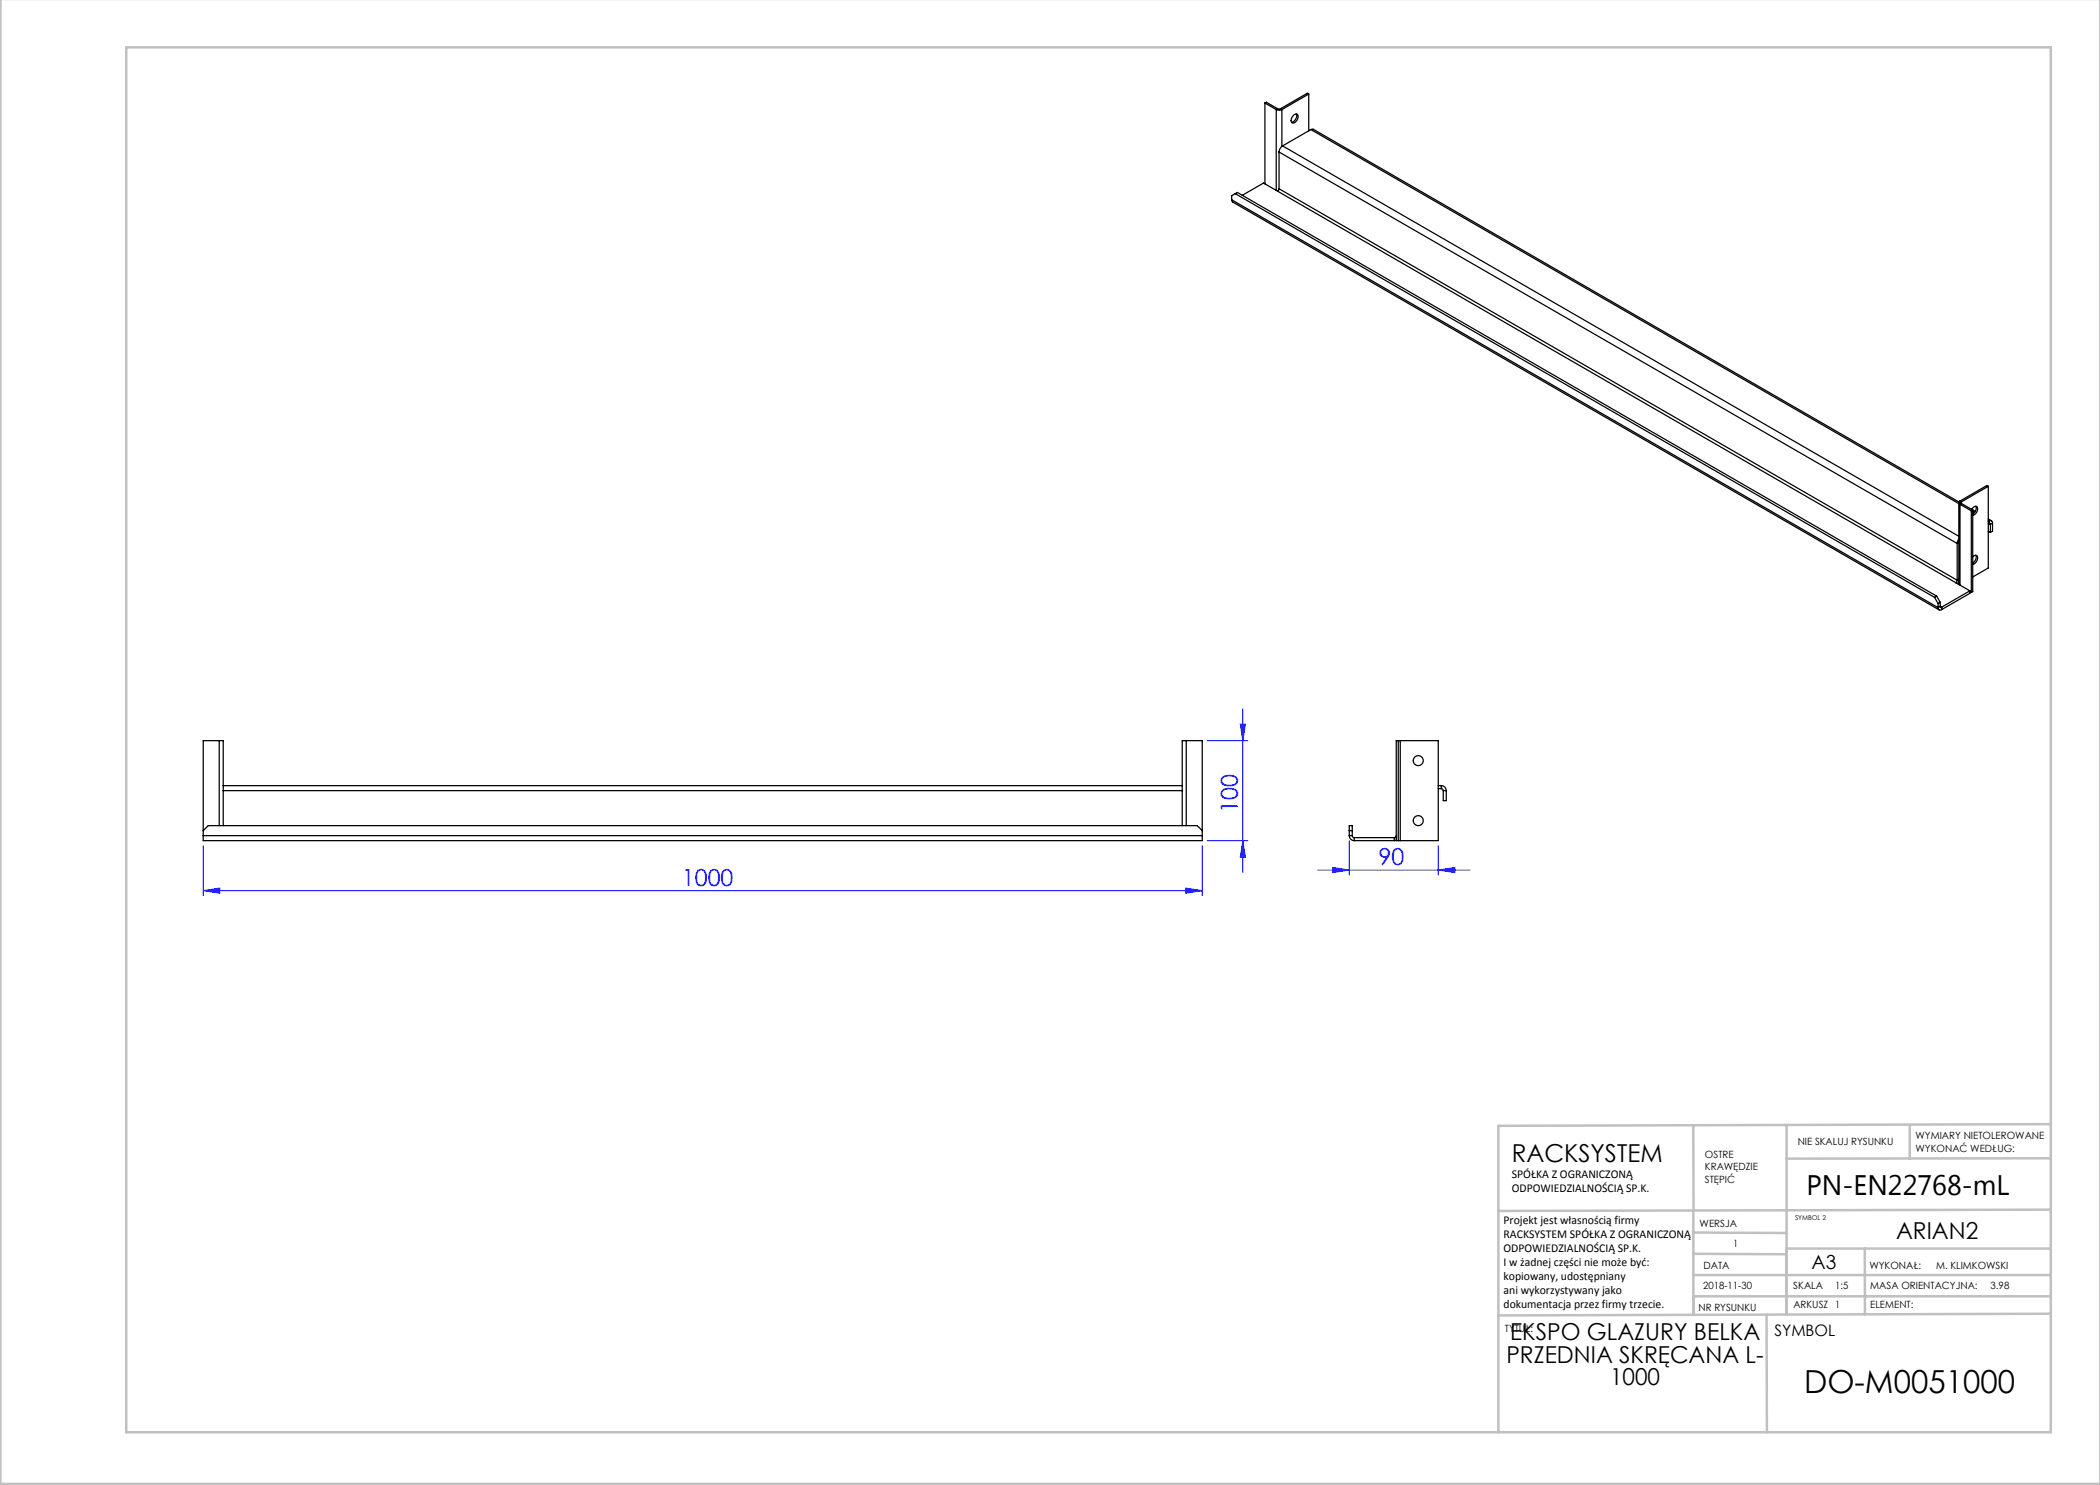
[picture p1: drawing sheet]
<svg xmlns="http://www.w3.org/2000/svg" width="420mm" height="297mm" viewBox="0 0 420 297" stroke-linecap="round" stroke-linejoin="round" font-family="sans-serif">
<g fill="none" stroke="#00f" stroke-width=".2">
<path d="M241.4 148.1h8.2M248.1 144.8h1l-.5 3.3zM248.6 141.8v32.7M40.6 178.1l3.3-.5v1zM40.6 169.1v10M40.6 178.1h199.8M237.1 177.6l3.3 .5-3.3 .5zM240.4 169.1v10M241.4 168.1h8.2M248.6 168.1l.5 3.3h-1zM263.5 174h30.5M266.6 173.5l3.3 .5-3.3 .5z"/>
<path d="M269.9 168.1v6.9M287.7 174l3.3-.5v1zM287.7 169.1v5.9"/>
</g>
<g fill="none" stroke="#c0c0c0" stroke-width=".5">
<path d="M.1 -.1v296.9h419.9M25.2 9.5h385v276.9h-385zM338.7 225.2v16.9M357.3 225v37.9M382 225.4v6.3M410.1 224.8l-110.4 .4v61.2M410.1 231.7h-52.8M338.7 259.3h71.5M338.7 255h71.5M338.7 250.8l18.6 .1M338.7 246.5l18.6 .1M338.7 242.1v20.9"/>
<path d="M373 249.7v13.2M410.1 241.9l-110.4 .3M410.2 249.7h-52.9v13.2M353.3 262.9l.1 23.5M410.2 262.7l-110.5 .4"/>
</g>
<g fill="#00f">
<path d="M40.6 178.1l3.3-.5v1zM237.1 177.6l3.3 .5-3.3 .5zM266.6 173.5l3.3 .5-3.3 .5zM287.7 174l3.3-.5v1z"/>
<path d="M248.6 168.1l.5 3.3h-1zM248.1 144.8h1l-.5 3.3z"/>
</g>
<g fill="none" stroke="#000" stroke-width=".25">
<path d="M261.8 18.8l-.3-.2-5.4 3.1M261.8 18.8l-5.4 3.1M261.8 18.8v7.4M246.3 40l.2 .4 141.3 81.6M246.3 40l141.3 81.5M246.3 40v-.9l1.2-.6 139.8 80.7M247 38.7l139.9 80.8M253 20.6l2.2 1.3M253 20.6l.3-.2 2.2 1.3M253 20.6v16.2M255.2 21.9l.6 .1 .6-.1M255.2 21.9v16.2"/>
<path d="M255.5 21.7h.6M255.5 21.7l-.3 .2M255.5 38.2l138.5 80M255.5 38.2l-2.8-1.6-4.2 2.5M255.8 37.8l-.3 .4M255.8 30.4l135.6 78.3M255.8 30.4v7.4M255.8 37.8l135.6 78.2M256.1 21.7l.3 .2M256.4 21.9v7.4M256.5 29.2a1.56 1.56 0 0 0-.7 1.2M256.5 29.2l135.3 78.1"/>
<path d="M258.6 23.2a.55 .55 0 0 1 .8-.4 .55 .55 0 0 1 .2 .9 .91 .91 0 0 1-1.3 .8l-.1-.6zM259.3 22.8a1.32 1.32 0 0 1-1 1.7M262.2 25.9h.5l129.1 74.5M262.2 25.9l129.6 74.8M262.2 25.9l-5.7 3.3M397.7 97.3l-.3-.2-5.4 3.1M397.7 97.3l-5.4 3.1M397.7 97.3v16.3l-3.2 1.8M386.9 119.5l.7 1.2M387.3 119.2l-.4 .3M387.3 119.2l.7 1.3M391.4 116l-.2 .5"/>
<path d="M391.4 108.7v7.3M391.8 107.8l-.4 .9M391.8 116.3l-.3 .4M391.8 100.5v16.4M391.8 108.5l-.4 .2M391.8 115.9l-.4 .1M392 100.2a.34 .34 0 0 0-.2 .3 .34 .34 0 0 0 .2 .4M392 100.9l2.3 1.3M392 100.2l.3 .2M392 100.9v16.1M392.3 100.4l-.1 .1 .1 .2M392.3 100.7l2.7 1.6"/>
<path d="M392.3 100.7l-.3 .2M392.3 100.4v.3M394 118.3l.3 .2M394 118.2v.5l-5.7 3.2M394 118.2l-5.7 3.2M394.3 102.2v16.3M394.3 102.2l.2-.2v16.3l-.2 .2M394.3 101.9a.71 .71 0 0 1 1.2-.4 1.36 1.36 0 0 1-1 1.6M394.5 111.4a.54 .54 0 0 1 .8-.3 .54 .54 0 0 1 .2 .8l-.4 .7-.6 .3M394.5 102.3l.4 .2M395.2 101.3a1.33 1.33 0 0 1-.7 1.5M395.2 111.1a1.33 1.33 0 0 1-.7 1.5"/>
<path d="M397.7 103.8l.6 .4M397.7 104.1l.1 .1M397.7 106.2l.4 .3M397.8 104.7h.2l.1 .2M397.8 104.2a.43 .43 0 0 1 .5 0 .43 .43 0 0 1 .2 .4M397.8 104.2l-.1 .1M397.8 104.2v.5M397.8 104.7l-.1 .1M397.8 104.7l.3 .2M398.1 104.9v1.6M398.5 104.6l-.4 .3M398.5 104.6v1.6l-.4 .3"/>
<path d="M387.6 121.5a.43 .43 0 0 0 .2 .5 .43 .43 0 0 0 .5-.1M387.6 120.7v.8M388 121.3l.1 .2 .2-.1M388 120.5l-.4 .2M388 121.3l-.4 .2M388 120.5v.8M388 121.3l.3 .1M388.3 121.4v.5M43.8 148.1h.8v9M43.8 148.1h-3.2v19M43.8 148.1v17M44.6 157.1v1"/>
<path d="M44.6 158.1v7M44.6 157.1h191.8M44.6 158.1h191.8M236.4 157.1v1M236.4 158.1v7M237.2 148.1h-.8v9M237.2 148.1h3.2v19M237.2 148.1v17M279.7 148.1h.4M279.7 148.1h-.4v20h.4M279.7 148.1v20M280.1 148.1h7.6v20h-7.6"/>
<path d="M280.1 148.1v20M287.7 157.1h.6M287.7 157.7h.6M288.3 157.1a1 1 0 0 1 1 1M288.3 157.7l.2 .1 .2 .3M288.3 157.1v.6M288.7 158.1h.6M288.7 158.1v2h.6v-2M40.6 167.1v1h199.8v-1M40.6 167.1h199.8M40.6 166.1l1-1h197.8l1 1M269.9 167.1a1 1 0 0 0 1 1"/>
<path d="M269.9 167.1h.6M269.9 167.1v-2h.6v2M269.9 166.1h.6M270.5 167.1l.1 .3 .3 .1M270.9 168.1h8M270.9 167.5v.6M270.9 167.5h8M278.9 167.5v.6M279.3 168l-.4 .1M279.3 167.1l-.2 .3-.2 .1M279.7 168.1h.4"/>
<circle cx="283.7" cy="152.1" r="1"/>
<circle cx="283.7" cy="164.1" r="1"/>
</g>
<text font-size="6.3" x="360.8" y="278.5">DO-M0051000</text>
<text font-size="5.6" x="361.3" y="239.1">PN-EN22768-mL</text>
<text font-size="4.9" x="302.4" y="232.4">RACKSYSTEM</text>
<g font-size="4.7" fill="#00f">
<text x="247.6" y="162.6" transform="rotate(-90 247.6 162.6)">100</text>
<text x="275.7" y="173">90</text>
<text x="136.4" y="177.1">1000</text>
</g>
<g font-size="4.7">
<text x="379.2" y="247.8">ARIAN2</text>
<text x="302" y="268.1">EKSPO GLAZURY BELKA</text>
<text x="301.3" y="272.6">PRZEDNIA SKRĘCANA L-</text>
<text x="322" y="277.1">1000</text>
</g>
<text font-size="3.9" x="362.3" y="253.8">A3</text>
<text font-size="3.2" x="354.9" y="267.2">SYMBOL</text>
<g font-size="2.4">
<text x="302.4" y="235.6">SPÓŁKA Z OGRANICZONĄ</text>
<text x="302.4" y="238.4">ODPOWIEDZIALNOŚCIĄ SP.K.</text>
<text x="300.7" y="244.7">Projekt jest własnością firmy</text>
<text x="300.7" y="247.5">RACKSYSTEM SPÓŁKA Z OGRANICZONĄ</text>
<text x="300.7" y="250.3">ODPOWIEDZIALNOŚCIĄ SP.K.</text>
<text x="300.7" y="253.1">I w żadnej części nie może być:</text>
<text x="300.7" y="256">kopiowany, udostępniany</text>
<text x="300.7" y="258.8">ani wykorzystywany jako</text>
<text x="300.7" y="261.6">dokumentacja przez firmy trzecie.</text>
</g>
<g font-size="2">
<text x="383.1" y="227.9">WYMIARY NIETOLEROWANE</text>
<text x="341" y="231.6">OSTRE</text>
<text x="359.5" y="228.9">NIE SKALUJ RYSUNKU</text>
<text x="383.1" y="230.4">WYKONAĆ WEDŁUG:</text>
<text x="341" y="234.1">KRAWĘDZIE</text>
<text x="341" y="236.6">STĘPIĆ</text>
<text x="339.9" y="245.4">WERSJA</text>
<text x="346.6" y="249.5">1</text>
<text x="340.6" y="257.7">2018-11-30</text>
<text x="340.7" y="253.8">DATA</text>
<text x="358.7" y="257.7">SKALA</text>
<text x="367" y="257.7">1:5</text>
<text x="373.9" y="253.8">WYKONAŁ:</text>
<text x="374.1" y="257.7">MASA ORIENTACYJNA:</text>
<text x="387.2" y="253.8">M. KLIMKOWSKI</text>
<text x="398.1" y="257.7">3.98</text>
<text x="339.7" y="262.3">NR RYSUNKU</text>
<text x="358.7" y="261.7">ARKUSZ 1</text>
<text x="374.1" y="261.7">ELEMENT:</text>
<text x="301" y="266.4">TYTUŁ:</text>
</g>
<text font-size="1.3" x="359" y="244">SYMBOL 2</text>
</svg>
